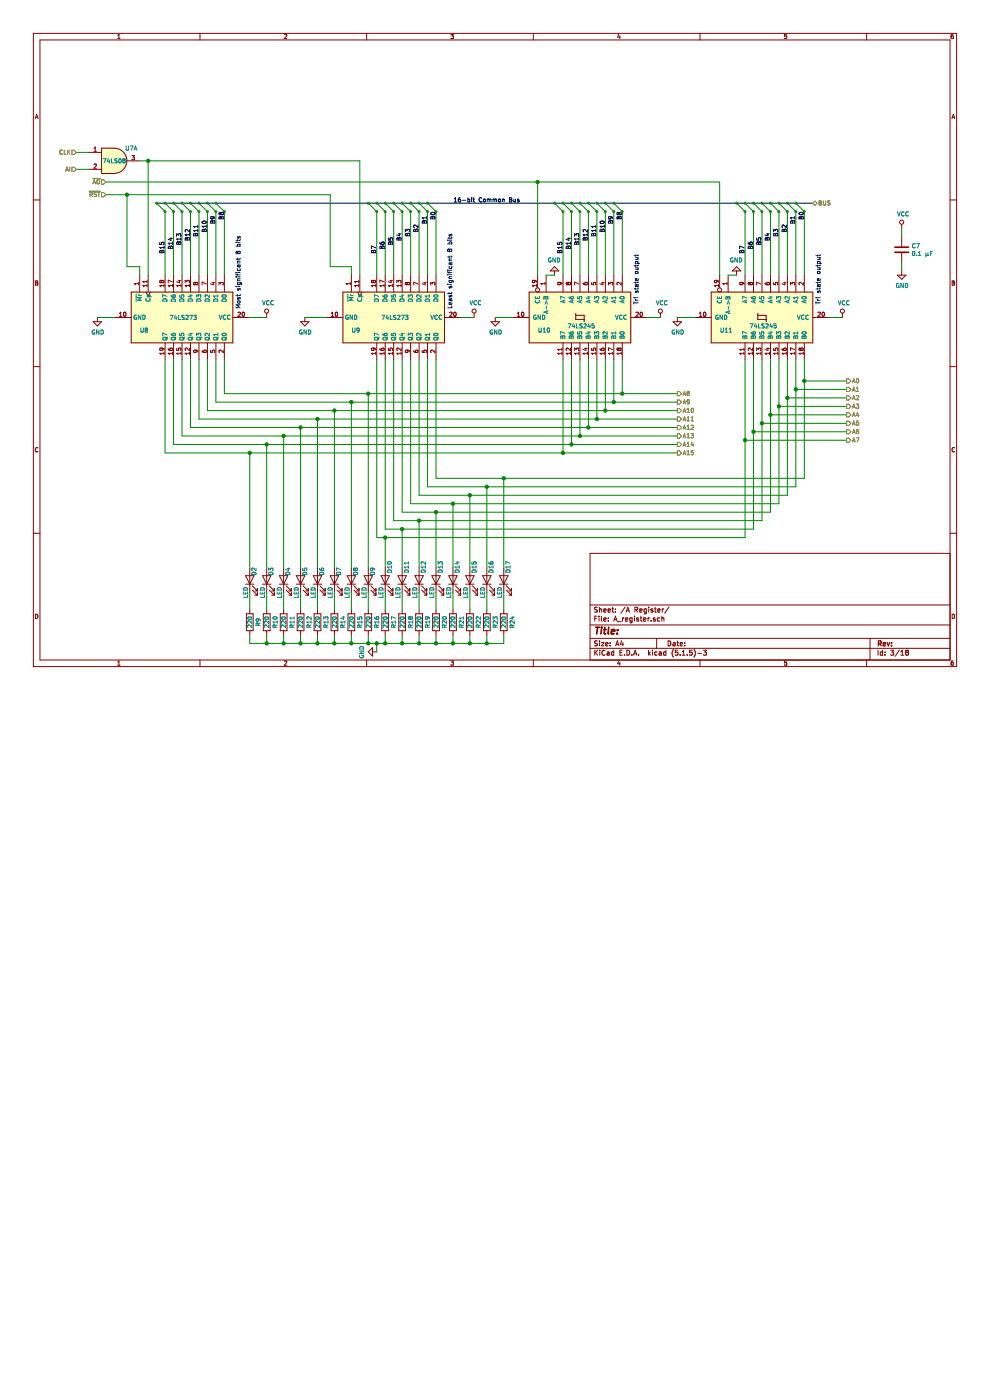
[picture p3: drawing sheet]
EESchema Schematic File Version 4
EELAYER 30 0
EELAYER END
$Descr A4 11693 8268
encoding utf-8
Sheet 3 18
Title ""
Date ""
Rev ""
Comp ""
Comment1 ""
Comment2 ""
Comment3 ""
Comment4 ""
$EndDescr
$Comp
L 74xx:74LS273 U8
U 1 1
P 2150 3750
AR Path="/5E3CB2C3/5E3CE03A" Ref="U8"  Part="1" 
AR Path="/5E60DA07/5E3CE03A" Ref="U?"  Part="1" 
AR Path="/5E60DA07/5E62AFFD/5E3CE03A" Ref="U?"  Part="1" 
F 0 "U8" V 2300 3250 50  0000 L CNN
F 1 "74LS273" V 2150 3600 50  0000 L CNN
F 2 "" H 2150 3750 50  0001 C CNN
F 3 "http://www.ti.com/lit/gpn/sn74LS273" H 2150 3750 50  0001 C CNN
	1    2150 3750
	0    1    1    0   
$EndComp
$Comp
L 74xx:74LS273 U9
U 1 1
P 4650 3750
AR Path="/5E3CB2C3/5E3CEA12" Ref="U9"  Part="1" 
AR Path="/5E60DA07/5E3CEA12" Ref="U?"  Part="1" 
AR Path="/5E60DA07/5E62AFFD/5E3CEA12" Ref="U?"  Part="1" 
F 0 "U9" V 4800 3250 50  0000 L CNN
F 1 "74LS273" V 4650 3600 50  0000 L CNN
F 2 "" H 4650 3750 50  0001 C CNN
F 3 "http://www.ti.com/lit/gpn/sn74LS273" H 4650 3750 50  0001 C CNN
	1    4650 3750
	0    1    1    0   
$EndComp
$Comp
L 74xx:74LS08 U7
U 1 1
P 1350 1900
AR Path="/5E3CB2C3/5E628E2B" Ref="U7"  Part="1" 
AR Path="/5E60DA07/5E628E2B" Ref="U?"  Part="1" 
AR Path="/5E60DA07/5E62AFFD/5E628E2B" Ref="U?"  Part="1" 
F 0 "U7" H 1550 2050 50  0000 C CNN
F 1 "74LS08" H 1350 1900 50  0000 C CNN
F 2 "" H 1350 1900 50  0001 C CNN
F 3 "http://www.ti.com/lit/gpn/sn74LS08" H 1350 1900 50  0001 C CNN
	1    1350 1900
	1    0    0    -1  
$EndComp
$Comp
L 74xx:74LS245 U11
U 1 1
P 9000 3750
AR Path="/5E3CB2C3/5E3DA293" Ref="U11"  Part="1" 
AR Path="/5E60DA07/5E3DA293" Ref="U?"  Part="1" 
AR Path="/5E60DA07/5E62AFFD/5E3DA293" Ref="U?"  Part="1" 
F 0 "U11" V 9150 3250 50  0000 L CNN
F 1 "74LS245" V 9100 3600 50  0000 L CNN
F 2 "" H 9000 3750 50  0001 C CNN
F 3 "http://www.ti.com/lit/gpn/sn74LS245" H 9000 3750 50  0001 C CNN
	1    9000 3750
	0    1    1    0   
$EndComp
$Comp
L power:VCC #PWR017
U 1 1
P 3150 3750
AR Path="/5E3CB2C3/5E3DE25D" Ref="#PWR017"  Part="1" 
AR Path="/5E60DA07/5E3DE25D" Ref="#PWR?"  Part="1" 
AR Path="/5E60DA07/5E62AFFD/5E3DE25D" Ref="#PWR?"  Part="1" 
F 0 "#PWR017" H 3150 3600 50  0001 C CNN
F 1 "VCC" H 3167 3923 50  0000 C CNN
F 2 "" H 3150 3750 50  0001 C CNN
F 3 "" H 3150 3750 50  0001 C CNN
	1    3150 3750
	1    0    0    -1  
$EndComp
$Comp
L power:VCC #PWR020
U 1 1
P 5600 3750
AR Path="/5E3CB2C3/5E3DEBAE" Ref="#PWR020"  Part="1" 
AR Path="/5E60DA07/5E3DEBAE" Ref="#PWR?"  Part="1" 
AR Path="/5E60DA07/5E62AFFD/5E3DEBAE" Ref="#PWR?"  Part="1" 
F 0 "#PWR020" H 5600 3600 50  0001 C CNN
F 1 "VCC" H 5617 3923 50  0000 C CNN
F 2 "" H 5600 3750 50  0001 C CNN
F 3 "" H 5600 3750 50  0001 C CNN
	1    5600 3750
	1    0    0    -1  
$EndComp
$Comp
L power:VCC #PWR023
U 1 1
P 7800 3750
AR Path="/5E3CB2C3/5E3DF22D" Ref="#PWR023"  Part="1" 
AR Path="/5E60DA07/5E3DF22D" Ref="#PWR?"  Part="1" 
AR Path="/5E60DA07/5E62AFFD/5E3DF22D" Ref="#PWR?"  Part="1" 
F 0 "#PWR023" H 7800 3600 50  0001 C CNN
F 1 "VCC" H 7817 3923 50  0000 C CNN
F 2 "" H 7800 3750 50  0001 C CNN
F 3 "" H 7800 3750 50  0001 C CNN
	1    7800 3750
	1    0    0    -1  
$EndComp
$Comp
L power:VCC #PWR026
U 1 1
P 9950 3750
AR Path="/5E3CB2C3/5E3E0A3B" Ref="#PWR026"  Part="1" 
AR Path="/5E60DA07/5E3E0A3B" Ref="#PWR?"  Part="1" 
AR Path="/5E60DA07/5E62AFFD/5E3E0A3B" Ref="#PWR?"  Part="1" 
F 0 "#PWR026" H 9950 3600 50  0001 C CNN
F 1 "VCC" H 9967 3923 50  0000 C CNN
F 2 "" H 9950 3750 50  0001 C CNN
F 3 "" H 9950 3750 50  0001 C CNN
	1    9950 3750
	1    0    0    -1  
$EndComp
$Comp
L power:VCC #PWR027
U 1 1
P 10650 2700
AR Path="/5E3CB2C3/5E3E1D24" Ref="#PWR027"  Part="1" 
AR Path="/5E60DA07/5E3E1D24" Ref="#PWR?"  Part="1" 
AR Path="/5E60DA07/5E62AFFD/5E3E1D24" Ref="#PWR?"  Part="1" 
F 0 "#PWR027" H 10650 2550 50  0001 C CNN
F 1 "VCC" H 10667 2873 50  0000 C CNN
F 2 "" H 10650 2700 50  0001 C CNN
F 3 "" H 10650 2700 50  0001 C CNN
	1    10650 2700
	1    0    0    -1  
$EndComp
$Comp
L power:GND #PWR016
U 1 1
P 1150 3750
AR Path="/5E3CB2C3/5E3E2E44" Ref="#PWR016"  Part="1" 
AR Path="/5E60DA07/5E3E2E44" Ref="#PWR?"  Part="1" 
AR Path="/5E60DA07/5E62AFFD/5E3E2E44" Ref="#PWR?"  Part="1" 
F 0 "#PWR016" H 1150 3500 50  0001 C CNN
F 1 "GND" H 1155 3577 50  0000 C CNN
F 2 "" H 1150 3750 50  0001 C CNN
F 3 "" H 1150 3750 50  0001 C CNN
	1    1150 3750
	1    0    0    -1  
$EndComp
$Comp
L power:GND #PWR018
U 1 1
P 3600 3750
AR Path="/5E3CB2C3/5E3E39CA" Ref="#PWR018"  Part="1" 
AR Path="/5E60DA07/5E3E39CA" Ref="#PWR?"  Part="1" 
AR Path="/5E60DA07/5E62AFFD/5E3E39CA" Ref="#PWR?"  Part="1" 
F 0 "#PWR018" H 3600 3500 50  0001 C CNN
F 1 "GND" H 3605 3577 50  0000 C CNN
F 2 "" H 3600 3750 50  0001 C CNN
F 3 "" H 3600 3750 50  0001 C CNN
	1    3600 3750
	1    0    0    -1  
$EndComp
$Comp
L power:GND #PWR021
U 1 1
P 5850 3750
AR Path="/5E3CB2C3/5E3E4509" Ref="#PWR021"  Part="1" 
AR Path="/5E60DA07/5E3E4509" Ref="#PWR?"  Part="1" 
AR Path="/5E60DA07/5E62AFFD/5E3E4509" Ref="#PWR?"  Part="1" 
F 0 "#PWR021" H 5850 3500 50  0001 C CNN
F 1 "GND" H 5855 3577 50  0000 C CNN
F 2 "" H 5850 3750 50  0001 C CNN
F 3 "" H 5850 3750 50  0001 C CNN
	1    5850 3750
	1    0    0    -1  
$EndComp
$Comp
L power:GND #PWR024
U 1 1
P 8000 3750
AR Path="/5E3CB2C3/5E628E39" Ref="#PWR024"  Part="1" 
AR Path="/5E60DA07/5E628E39" Ref="#PWR?"  Part="1" 
AR Path="/5E60DA07/5E62AFFD/5E628E39" Ref="#PWR?"  Part="1" 
F 0 "#PWR024" H 8000 3500 50  0001 C CNN
F 1 "GND" H 8005 3577 50  0000 C CNN
F 2 "" H 8000 3750 50  0001 C CNN
F 3 "" H 8000 3750 50  0001 C CNN
	1    8000 3750
	1    0    0    -1  
$EndComp
$Comp
L power:GND #PWR028
U 1 1
P 10650 3200
AR Path="/5E3CB2C3/5E628E3A" Ref="#PWR028"  Part="1" 
AR Path="/5E60DA07/5E628E3A" Ref="#PWR?"  Part="1" 
AR Path="/5E60DA07/5E62AFFD/5E628E3A" Ref="#PWR?"  Part="1" 
F 0 "#PWR028" H 10650 2950 50  0001 C CNN
F 1 "GND" H 10655 3027 50  0000 C CNN
F 2 "" H 10650 3200 50  0001 C CNN
F 3 "" H 10650 3200 50  0001 C CNN
	1    10650 3200
	1    0    0    -1  
$EndComp
$Comp
L Device:C C7
U 1 1
P 10650 2950
AR Path="/5E3CB2C3/5E628E3B" Ref="C7"  Part="1" 
AR Path="/5E60DA07/5E628E3B" Ref="C?"  Part="1" 
AR Path="/5E60DA07/5E62AFFD/5E628E3B" Ref="C?"  Part="1" 
F 0 "C7" H 10765 2996 50  0000 L CNN
F 1 "0.1 μF" H 10765 2905 50  0000 L CNN
F 2 "" H 10688 2800 50  0001 C CNN
F 3 "~" H 10650 2950 50  0001 C CNN
	1    10650 2950
	1    0    0    -1  
$EndComp
Wire Wire Line
	10650 3200 10650 3100
Wire Wire Line
	10650 2800 10650 2700
Wire Wire Line
	9800 3750 9950 3750
Wire Wire Line
	8200 3750 8000 3750
Wire Wire Line
	7800 3750 7650 3750
Wire Wire Line
	6050 3750 5850 3750
Wire Wire Line
	5600 3750 5450 3750
Wire Wire Line
	3850 3750 3600 3750
Wire Wire Line
	3150 3750 2950 3750
Wire Wire Line
	1350 3750 1150 3750
Entry Wire Line
	4350 2400 4450 2500
Entry Wire Line
	4450 2400 4550 2500
Entry Wire Line
	4550 2400 4650 2500
Entry Wire Line
	4650 2400 4750 2500
Entry Wire Line
	4750 2400 4850 2500
Entry Wire Line
	4850 2400 4950 2500
Entry Wire Line
	4950 2400 5050 2500
Entry Wire Line
	5050 2400 5150 2500
Entry Wire Line
	1850 2400 1950 2500
Entry Wire Line
	2050 2400 2150 2500
Entry Wire Line
	2150 2400 2250 2500
Entry Wire Line
	1950 2400 2050 2500
Entry Wire Line
	2250 2400 2350 2500
Entry Wire Line
	2350 2400 2450 2500
Entry Wire Line
	2450 2400 2550 2500
Entry Wire Line
	2550 2400 2650 2500
Wire Wire Line
	4450 2500 4450 3250
Wire Wire Line
	4550 2500 4550 3250
Wire Wire Line
	4650 2500 4650 3250
Wire Wire Line
	4750 2500 4750 3250
Wire Wire Line
	4850 2500 4850 3250
Wire Wire Line
	4950 2500 4950 3250
Wire Wire Line
	5050 2500 5050 3250
Wire Wire Line
	5150 2500 5150 3250
Text Label 5150 2600 1    50   ~ 0
B0
Text Label 5050 2650 1    50   ~ 0
B1
Text Label 4950 2750 1    50   ~ 0
B2
Text Label 4850 2800 1    50   ~ 0
B3
Text Label 4750 2850 1    50   ~ 0
B4
Text Label 4650 2900 1    50   ~ 0
B5
Text Label 4550 2950 1    50   ~ 0
B6
Text Label 4450 3000 1    50   ~ 0
B7
Text Notes 5350 2400 0    50   ~ 10
16-bit Common Bus
Wire Wire Line
	1950 2500 1950 3250
Wire Wire Line
	2050 2500 2050 3250
Wire Wire Line
	2150 2500 2150 3250
Wire Wire Line
	2250 2500 2250 3250
Wire Wire Line
	2350 2500 2350 3250
Wire Wire Line
	2450 2500 2450 3250
Wire Wire Line
	2550 2500 2550 3250
Wire Wire Line
	2650 2500 2650 3250
Text Label 2650 2600 1    50   ~ 0
B8
Text Label 2550 2650 1    50   ~ 0
B9
Text Label 2450 2750 1    50   ~ 0
B10
Text Label 2350 2800 1    50   ~ 0
B11
Text Label 2250 2850 1    50   ~ 0
B12
Text Label 2150 2900 1    50   ~ 0
B13
Text Label 2050 2950 1    50   ~ 0
B14
Text Label 1950 3000 1    50   ~ 0
B15
Text HLabel 900  1800 0    50   Input ~ 0
CLK
Text HLabel 900  2000 0    50   Input ~ 0
AI
Text HLabel 1250 2150 0    50   Input ~ 0
~AO
Text HLabel 1250 2300 0    50   Input ~ 0
~RST
Wire Wire Line
	1250 2300 1500 2300
Wire Wire Line
	1500 2300 1500 3150
Wire Wire Line
	1500 3150 1650 3150
Wire Wire Line
	1650 3150 1650 3250
Wire Wire Line
	1500 2300 3900 2300
Connection ~ 1500 2300
Wire Wire Line
	3900 2300 3900 3150
Wire Wire Line
	3900 3150 4150 3150
Wire Wire Line
	4150 3150 4150 3250
Entry Wire Line
	8700 2400 8800 2500
Entry Wire Line
	8800 2400 8900 2500
Entry Wire Line
	8900 2400 9000 2500
Entry Wire Line
	9000 2400 9100 2500
Entry Wire Line
	9100 2400 9200 2500
Entry Wire Line
	9200 2400 9300 2500
Entry Wire Line
	9300 2400 9400 2500
Entry Wire Line
	9400 2400 9500 2500
Wire Wire Line
	8800 2500 8800 3250
Wire Wire Line
	8900 2500 8900 3250
Wire Wire Line
	9000 2500 9000 3250
Wire Wire Line
	9100 2500 9100 3250
Wire Wire Line
	9200 2500 9200 3250
Wire Wire Line
	9300 2500 9300 3250
Wire Wire Line
	9400 2500 9400 3250
Wire Wire Line
	9500 2500 9500 3250
Text Label 9500 2600 1    50   ~ 0
B0
Text Label 9400 2650 1    50   ~ 0
B1
Text Label 9300 2750 1    50   ~ 0
B2
Text Label 9200 2800 1    50   ~ 0
B3
Text Label 9100 2850 1    50   ~ 0
B4
Text Label 9000 2900 1    50   ~ 0
B5
Text Label 8900 2950 1    50   ~ 0
B6
Text Label 8800 3000 1    50   ~ 0
B7
Entry Wire Line
	6550 2400 6650 2500
Entry Wire Line
	6750 2400 6850 2500
Entry Wire Line
	6850 2400 6950 2500
Entry Wire Line
	6650 2400 6750 2500
Entry Wire Line
	6950 2400 7050 2500
Entry Wire Line
	7050 2400 7150 2500
Entry Wire Line
	7150 2400 7250 2500
Entry Wire Line
	7250 2400 7350 2500
Wire Wire Line
	6650 2500 6650 3250
Wire Wire Line
	6750 2500 6750 3250
Wire Wire Line
	6850 2500 6850 3250
Wire Wire Line
	6950 2500 6950 3250
Wire Wire Line
	7050 2500 7050 3250
Wire Wire Line
	7150 2500 7150 3250
Wire Wire Line
	7250 2500 7250 3250
Wire Wire Line
	7350 2500 7350 3250
Text Label 7350 2600 1    50   ~ 0
B8
Text Label 7250 2650 1    50   ~ 0
B9
Text Label 7150 2750 1    50   ~ 0
B10
Text Label 7050 2800 1    50   ~ 0
B11
Text Label 6950 2850 1    50   ~ 0
B12
Text Label 6850 2900 1    50   ~ 0
B13
Text Label 6750 2950 1    50   ~ 0
B14
Text Label 6650 3000 1    50   ~ 0
B15
Wire Wire Line
	2650 4250 2650 4650
Wire Wire Line
	2550 4250 2550 4750
Wire Wire Line
	2450 4250 2450 4850
Wire Wire Line
	2350 4250 2350 4950
Wire Wire Line
	7050 4950 7050 4250
Wire Wire Line
	2250 4250 2250 5050
Wire Wire Line
	2250 5050 3550 5050
Wire Wire Line
	6950 5050 6950 4250
Wire Wire Line
	2150 4250 2150 5150
Wire Wire Line
	2150 5150 3350 5150
Wire Wire Line
	6850 5150 6850 4250
Wire Wire Line
	2050 4250 2050 5250
Wire Wire Line
	2050 5250 3150 5250
Wire Wire Line
	6750 5250 6750 4250
Wire Wire Line
	1950 4250 1950 5350
Wire Wire Line
	1950 5350 2950 5350
Wire Wire Line
	6650 5350 6650 4250
Wire Wire Line
	5150 4250 5150 5650
Wire Wire Line
	5050 4250 5050 5750
Wire Wire Line
	9400 5750 9400 4600
Wire Wire Line
	4950 4250 4950 5850
Wire Wire Line
	4950 5850 5550 5850
Wire Wire Line
	9300 5850 9300 4700
Wire Wire Line
	4850 4250 4850 5950
Wire Wire Line
	9200 5950 9200 4800
Wire Wire Line
	4750 4250 4750 6050
Wire Wire Line
	9100 6050 9100 4900
Wire Wire Line
	4650 4250 4650 6150
Wire Wire Line
	9000 6150 9000 5000
Wire Wire Line
	4550 4250 4550 6250
Wire Wire Line
	8900 6250 8900 5100
Wire Wire Line
	4450 4250 4450 6350
Wire Wire Line
	4450 6350 4550 6350
Wire Wire Line
	8800 6350 8800 5200
$Comp
L power:GND #PWR022
U 1 1
P 6550 3250
AR Path="/5E3CB2C3/5E628E3C" Ref="#PWR022"  Part="1" 
AR Path="/5E60DA07/5E628E3C" Ref="#PWR?"  Part="1" 
AR Path="/5E60DA07/5E62AFFD/5E628E3C" Ref="#PWR?"  Part="1" 
F 0 "#PWR022" H 6550 3000 50  0001 C CNN
F 1 "GND" H 6555 3077 50  0000 C CNN
F 2 "" H 6550 3250 50  0001 C CNN
F 3 "" H 6550 3250 50  0001 C CNN
	1    6550 3250
	-1   0    0    1   
$EndComp
Wire Wire Line
	6450 3250 6550 3250
$Comp
L power:GND #PWR025
U 1 1
P 8700 3250
AR Path="/5E3CB2C3/5E628E3D" Ref="#PWR025"  Part="1" 
AR Path="/5E60DA07/5E628E3D" Ref="#PWR?"  Part="1" 
AR Path="/5E60DA07/5E62AFFD/5E628E3D" Ref="#PWR?"  Part="1" 
F 0 "#PWR025" H 8700 3000 50  0001 C CNN
F 1 "GND" H 8705 3077 50  0000 C CNN
F 2 "" H 8700 3250 50  0001 C CNN
F 3 "" H 8700 3250 50  0001 C CNN
	1    8700 3250
	-1   0    0    1   
$EndComp
Wire Wire Line
	8600 3250 8700 3250
Text Notes 2850 3650 1    50   ~ 0
Most significant 8 bits
Text Notes 5350 3650 1    50   ~ 0
Least significant 8 bits
Text Notes 7550 3600 1    50   ~ 0
Tri state output
$Comp
L 74xx:74LS245 U10
U 1 1
P 6850 3750
AR Path="/5E3CB2C3/5E3D8D81" Ref="U10"  Part="1" 
AR Path="/5E60DA07/5E3D8D81" Ref="U?"  Part="1" 
AR Path="/5E60DA07/5E62AFFD/5E3D8D81" Ref="U?"  Part="1" 
F 0 "U10" V 7000 3250 50  0000 L CNN
F 1 "74LS245" V 6950 3600 50  0000 L CNN
F 2 "" H 6850 3750 50  0001 C CNN
F 3 "http://www.ti.com/lit/gpn/sn74LS245" H 6850 3750 50  0001 C CNN
	1    6850 3750
	0    1    1    0   
$EndComp
Text Notes 9700 3600 1    50   ~ 0
Tri state output
Wire Wire Line
	2350 4950 3750 4950
Wire Wire Line
	2450 4850 3950 4850
Wire Wire Line
	2550 4750 4150 4750
Wire Wire Line
	2650 4650 4350 4650
Wire Wire Line
	3150 7600 3350 7600
Connection ~ 3150 7600
Wire Wire Line
	3150 7500 3150 7600
Wire Wire Line
	3350 7600 3550 7600
Connection ~ 3350 7600
Wire Wire Line
	3350 7500 3350 7600
Wire Wire Line
	3550 7600 3750 7600
Connection ~ 3550 7600
Wire Wire Line
	3550 7500 3550 7600
Wire Wire Line
	3750 7600 3950 7600
Connection ~ 3750 7600
Wire Wire Line
	3750 7500 3750 7600
Wire Wire Line
	3950 7600 4150 7600
Connection ~ 3950 7600
Wire Wire Line
	3950 7500 3950 7600
Wire Wire Line
	4150 7600 4350 7600
Connection ~ 4150 7600
Wire Wire Line
	2950 7600 3150 7600
Wire Wire Line
	4150 7500 4150 7600
Wire Wire Line
	4350 7600 4450 7600
Connection ~ 4350 7600
Wire Wire Line
	4350 7500 4350 7600
Wire Wire Line
	4550 7600 4450 7600
Connection ~ 4550 7600
Wire Wire Line
	4550 7500 4550 7600
Wire Wire Line
	4750 7600 4550 7600
Connection ~ 4750 7600
Wire Wire Line
	4750 7500 4750 7600
Wire Wire Line
	4950 7600 4750 7600
Connection ~ 4950 7600
Wire Wire Line
	4950 7500 4950 7600
Wire Wire Line
	5150 7600 4950 7600
Connection ~ 5150 7600
Wire Wire Line
	5150 7500 5150 7600
Wire Wire Line
	5350 7600 5150 7600
Connection ~ 5350 7600
Wire Wire Line
	5350 7500 5350 7600
Wire Wire Line
	5550 7600 5350 7600
Connection ~ 5550 7600
Wire Wire Line
	5550 7500 5550 7600
Wire Wire Line
	5750 7600 5550 7600
Connection ~ 5750 7600
Wire Wire Line
	5750 7500 5750 7600
Connection ~ 4450 7600
Wire Wire Line
	5950 7600 5750 7600
Wire Wire Line
	5950 7500 5950 7600
Wire Wire Line
	4450 7600 4450 7700
Wire Wire Line
	2950 7500 2950 7600
$Comp
L power:GND #PWR019
U 1 1
P 4450 7700
AR Path="/5E3CB2C3/5E3CB4C7" Ref="#PWR019"  Part="1" 
AR Path="/5E60DA07/5E3CB4C7" Ref="#PWR?"  Part="1" 
AR Path="/5E60DA07/5E62AFFD/5E3CB4C7" Ref="#PWR?"  Part="1" 
F 0 "#PWR019" H 4450 7450 50  0001 C CNN
F 1 "GND" H 4455 7527 50  0000 C CNN
F 2 "" H 4450 7700 50  0001 C CNN
F 3 "" H 4450 7700 50  0001 C CNN
	1    4450 7700
	0    1    1    0   
$EndComp
Wire Wire Line
	5950 7200 5950 7000
$Comp
L Device:R R24
U 1 1
P 5950 7350
AR Path="/5E3CB2C3/5E3AE450" Ref="R24"  Part="1" 
AR Path="/5E60DA07/5E3AE450" Ref="R?"  Part="1" 
AR Path="/5E60DA07/5E62AFFD/5E3AE450" Ref="R?"  Part="1" 
F 0 "R24" V 6050 7350 50  0000 C CNN
F 1 "220" V 5950 7350 50  0000 C CNN
F 2 "" V 5880 7350 50  0001 C CNN
F 3 "~" H 5950 7350 50  0001 C CNN
	1    5950 7350
	1    0    0    -1  
$EndComp
$Comp
L Device:LED D17
U 1 1
P 5950 6850
AR Path="/5E3CB2C3/5E628E26" Ref="D17"  Part="1" 
AR Path="/5E60DA07/5E628E26" Ref="D?"  Part="1" 
AR Path="/5E60DA07/5E62AFFD/5E628E26" Ref="D?"  Part="1" 
F 0 "D17" H 6100 6800 50  0000 C CNN
F 1 "LED" H 5800 6900 50  0000 C CNN
F 2 "" H 5950 6850 50  0001 C CNN
F 3 "~" H 5950 6850 50  0001 C CNN
	1    5950 6850
	0    -1   -1   0   
$EndComp
Wire Wire Line
	5750 7200 5750 7000
$Comp
L Device:R R23
U 1 1
P 5750 7350
AR Path="/5E3CB2C3/5E628E25" Ref="R23"  Part="1" 
AR Path="/5E60DA07/5E628E25" Ref="R?"  Part="1" 
AR Path="/5E60DA07/5E62AFFD/5E628E25" Ref="R?"  Part="1" 
F 0 "R23" V 5850 7350 50  0000 C CNN
F 1 "220" V 5750 7350 50  0000 C CNN
F 2 "" V 5680 7350 50  0001 C CNN
F 3 "~" H 5750 7350 50  0001 C CNN
	1    5750 7350
	1    0    0    -1  
$EndComp
$Comp
L Device:LED D16
U 1 1
P 5750 6850
AR Path="/5E3CB2C3/5E3A8C90" Ref="D16"  Part="1" 
AR Path="/5E60DA07/5E3A8C90" Ref="D?"  Part="1" 
AR Path="/5E60DA07/5E62AFFD/5E3A8C90" Ref="D?"  Part="1" 
F 0 "D16" H 5900 6800 50  0000 C CNN
F 1 "LED" H 5600 6900 50  0000 C CNN
F 2 "" H 5750 6850 50  0001 C CNN
F 3 "~" H 5750 6850 50  0001 C CNN
	1    5750 6850
	0    -1   -1   0   
$EndComp
Wire Wire Line
	5550 7200 5550 7000
$Comp
L Device:R R22
U 1 1
P 5550 7350
AR Path="/5E3CB2C3/5E3A34B4" Ref="R22"  Part="1" 
AR Path="/5E60DA07/5E3A34B4" Ref="R?"  Part="1" 
AR Path="/5E60DA07/5E62AFFD/5E3A34B4" Ref="R?"  Part="1" 
F 0 "R22" V 5650 7350 50  0000 C CNN
F 1 "220" V 5550 7350 50  0000 C CNN
F 2 "" V 5480 7350 50  0001 C CNN
F 3 "~" H 5550 7350 50  0001 C CNN
	1    5550 7350
	1    0    0    -1  
$EndComp
$Comp
L Device:LED D15
U 1 1
P 5550 6850
AR Path="/5E3CB2C3/5E3A34AE" Ref="D15"  Part="1" 
AR Path="/5E60DA07/5E3A34AE" Ref="D?"  Part="1" 
AR Path="/5E60DA07/5E62AFFD/5E3A34AE" Ref="D?"  Part="1" 
F 0 "D15" H 5700 6800 50  0000 C CNN
F 1 "LED" H 5400 6900 50  0000 C CNN
F 2 "" H 5550 6850 50  0001 C CNN
F 3 "~" H 5550 6850 50  0001 C CNN
	1    5550 6850
	0    -1   -1   0   
$EndComp
Wire Wire Line
	5350 7200 5350 7000
$Comp
L Device:R R21
U 1 1
P 5350 7350
AR Path="/5E3CB2C3/5E39D3EA" Ref="R21"  Part="1" 
AR Path="/5E60DA07/5E39D3EA" Ref="R?"  Part="1" 
AR Path="/5E60DA07/5E62AFFD/5E39D3EA" Ref="R?"  Part="1" 
F 0 "R21" V 5450 7350 50  0000 C CNN
F 1 "220" V 5350 7350 50  0000 C CNN
F 2 "" V 5280 7350 50  0001 C CNN
F 3 "~" H 5350 7350 50  0001 C CNN
	1    5350 7350
	1    0    0    -1  
$EndComp
$Comp
L Device:LED D14
U 1 1
P 5350 6850
AR Path="/5E3CB2C3/5E39D3E4" Ref="D14"  Part="1" 
AR Path="/5E60DA07/5E39D3E4" Ref="D?"  Part="1" 
AR Path="/5E60DA07/5E62AFFD/5E39D3E4" Ref="D?"  Part="1" 
F 0 "D14" H 5500 6800 50  0000 C CNN
F 1 "LED" H 5200 6900 50  0000 C CNN
F 2 "" H 5350 6850 50  0001 C CNN
F 3 "~" H 5350 6850 50  0001 C CNN
	1    5350 6850
	0    -1   -1   0   
$EndComp
Wire Wire Line
	5150 7200 5150 7000
$Comp
L Device:R R20
U 1 1
P 5150 7350
AR Path="/5E3CB2C3/5E397A9F" Ref="R20"  Part="1" 
AR Path="/5E60DA07/5E397A9F" Ref="R?"  Part="1" 
AR Path="/5E60DA07/5E62AFFD/5E397A9F" Ref="R?"  Part="1" 
F 0 "R20" V 5250 7350 50  0000 C CNN
F 1 "220" V 5150 7350 50  0000 C CNN
F 2 "" V 5080 7350 50  0001 C CNN
F 3 "~" H 5150 7350 50  0001 C CNN
	1    5150 7350
	1    0    0    -1  
$EndComp
$Comp
L Device:LED D13
U 1 1
P 5150 6850
AR Path="/5E3CB2C3/5E397A99" Ref="D13"  Part="1" 
AR Path="/5E60DA07/5E397A99" Ref="D?"  Part="1" 
AR Path="/5E60DA07/5E62AFFD/5E397A99" Ref="D?"  Part="1" 
F 0 "D13" H 5300 6800 50  0000 C CNN
F 1 "LED" H 5000 6900 50  0000 C CNN
F 2 "" H 5150 6850 50  0001 C CNN
F 3 "~" H 5150 6850 50  0001 C CNN
	1    5150 6850
	0    -1   -1   0   
$EndComp
Wire Wire Line
	4950 7200 4950 7000
$Comp
L Device:R R19
U 1 1
P 4950 7350
AR Path="/5E3CB2C3/5E3928A1" Ref="R19"  Part="1" 
AR Path="/5E60DA07/5E3928A1" Ref="R?"  Part="1" 
AR Path="/5E60DA07/5E62AFFD/5E3928A1" Ref="R?"  Part="1" 
F 0 "R19" V 5050 7350 50  0000 C CNN
F 1 "220" V 4950 7350 50  0000 C CNN
F 2 "" V 4880 7350 50  0001 C CNN
F 3 "~" H 4950 7350 50  0001 C CNN
	1    4950 7350
	1    0    0    -1  
$EndComp
$Comp
L Device:LED D12
U 1 1
P 4950 6850
AR Path="/5E3CB2C3/5E39289B" Ref="D12"  Part="1" 
AR Path="/5E60DA07/5E39289B" Ref="D?"  Part="1" 
AR Path="/5E60DA07/5E62AFFD/5E39289B" Ref="D?"  Part="1" 
F 0 "D12" H 5100 6800 50  0000 C CNN
F 1 "LED" H 4800 6900 50  0000 C CNN
F 2 "" H 4950 6850 50  0001 C CNN
F 3 "~" H 4950 6850 50  0001 C CNN
	1    4950 6850
	0    -1   -1   0   
$EndComp
Wire Wire Line
	4750 7200 4750 7000
$Comp
L Device:R R18
U 1 1
P 4750 7350
AR Path="/5E3CB2C3/5E38D5B9" Ref="R18"  Part="1" 
AR Path="/5E60DA07/5E38D5B9" Ref="R?"  Part="1" 
AR Path="/5E60DA07/5E62AFFD/5E38D5B9" Ref="R?"  Part="1" 
F 0 "R18" V 4850 7350 50  0000 C CNN
F 1 "220" V 4750 7350 50  0000 C CNN
F 2 "" V 4680 7350 50  0001 C CNN
F 3 "~" H 4750 7350 50  0001 C CNN
	1    4750 7350
	1    0    0    -1  
$EndComp
$Comp
L Device:LED D11
U 1 1
P 4750 6850
AR Path="/5E3CB2C3/5E628E1A" Ref="D11"  Part="1" 
AR Path="/5E60DA07/5E628E1A" Ref="D?"  Part="1" 
AR Path="/5E60DA07/5E62AFFD/5E628E1A" Ref="D?"  Part="1" 
F 0 "D11" H 4900 6800 50  0000 C CNN
F 1 "LED" H 4600 6900 50  0000 C CNN
F 2 "" H 4750 6850 50  0001 C CNN
F 3 "~" H 4750 6850 50  0001 C CNN
	1    4750 6850
	0    -1   -1   0   
$EndComp
Wire Wire Line
	4550 7200 4550 7000
$Comp
L Device:R R17
U 1 1
P 4550 7350
AR Path="/5E3CB2C3/5E628E19" Ref="R17"  Part="1" 
AR Path="/5E60DA07/5E628E19" Ref="R?"  Part="1" 
AR Path="/5E60DA07/5E62AFFD/5E628E19" Ref="R?"  Part="1" 
F 0 "R17" V 4650 7350 50  0000 C CNN
F 1 "220" V 4550 7350 50  0000 C CNN
F 2 "" V 4480 7350 50  0001 C CNN
F 3 "~" H 4550 7350 50  0001 C CNN
	1    4550 7350
	1    0    0    -1  
$EndComp
$Comp
L Device:LED D10
U 1 1
P 4550 6850
AR Path="/5E3CB2C3/5E628E18" Ref="D10"  Part="1" 
AR Path="/5E60DA07/5E628E18" Ref="D?"  Part="1" 
AR Path="/5E60DA07/5E62AFFD/5E628E18" Ref="D?"  Part="1" 
F 0 "D10" H 4700 6800 50  0000 C CNN
F 1 "LED" H 4400 6900 50  0000 C CNN
F 2 "" H 4550 6850 50  0001 C CNN
F 3 "~" H 4550 6850 50  0001 C CNN
	1    4550 6850
	0    -1   -1   0   
$EndComp
Wire Wire Line
	4350 7200 4350 7000
$Comp
L Device:R R16
U 1 1
P 4350 7350
AR Path="/5E3CB2C3/5E628E17" Ref="R16"  Part="1" 
AR Path="/5E60DA07/5E628E17" Ref="R?"  Part="1" 
AR Path="/5E60DA07/5E62AFFD/5E628E17" Ref="R?"  Part="1" 
F 0 "R16" V 4450 7350 50  0000 C CNN
F 1 "220" V 4350 7350 50  0000 C CNN
F 2 "" V 4280 7350 50  0001 C CNN
F 3 "~" H 4350 7350 50  0001 C CNN
	1    4350 7350
	1    0    0    -1  
$EndComp
$Comp
L Device:LED D9
U 1 1
P 4350 6850
AR Path="/5E3CB2C3/5E382F81" Ref="D9"  Part="1" 
AR Path="/5E60DA07/5E382F81" Ref="D?"  Part="1" 
AR Path="/5E60DA07/5E62AFFD/5E382F81" Ref="D?"  Part="1" 
F 0 "D9" H 4450 6800 50  0000 C CNN
F 1 "LED" H 4200 6900 50  0000 C CNN
F 2 "" H 4350 6850 50  0001 C CNN
F 3 "~" H 4350 6850 50  0001 C CNN
	1    4350 6850
	0    -1   -1   0   
$EndComp
Wire Wire Line
	4150 7200 4150 7000
$Comp
L Device:R R15
U 1 1
P 4150 7350
AR Path="/5E3CB2C3/5E37DF8C" Ref="R15"  Part="1" 
AR Path="/5E60DA07/5E37DF8C" Ref="R?"  Part="1" 
AR Path="/5E60DA07/5E62AFFD/5E37DF8C" Ref="R?"  Part="1" 
F 0 "R15" V 4250 7350 50  0000 C CNN
F 1 "220" V 4150 7350 50  0000 C CNN
F 2 "" V 4080 7350 50  0001 C CNN
F 3 "~" H 4150 7350 50  0001 C CNN
	1    4150 7350
	1    0    0    -1  
$EndComp
$Comp
L Device:LED D8
U 1 1
P 4150 6850
AR Path="/5E3CB2C3/5E37DF86" Ref="D8"  Part="1" 
AR Path="/5E60DA07/5E37DF86" Ref="D?"  Part="1" 
AR Path="/5E60DA07/5E62AFFD/5E37DF86" Ref="D?"  Part="1" 
F 0 "D8" H 4250 6800 50  0000 C CNN
F 1 "LED" H 4000 6900 50  0000 C CNN
F 2 "" H 4150 6850 50  0001 C CNN
F 3 "~" H 4150 6850 50  0001 C CNN
	1    4150 6850
	0    -1   -1   0   
$EndComp
Wire Wire Line
	3950 7200 3950 7000
$Comp
L Device:R R14
U 1 1
P 3950 7350
AR Path="/5E3CB2C3/5E378FDD" Ref="R14"  Part="1" 
AR Path="/5E60DA07/5E378FDD" Ref="R?"  Part="1" 
AR Path="/5E60DA07/5E62AFFD/5E378FDD" Ref="R?"  Part="1" 
F 0 "R14" V 4050 7350 50  0000 C CNN
F 1 "220" V 3950 7350 50  0000 C CNN
F 2 "" V 3880 7350 50  0001 C CNN
F 3 "~" H 3950 7350 50  0001 C CNN
	1    3950 7350
	1    0    0    -1  
$EndComp
$Comp
L Device:LED D7
U 1 1
P 3950 6850
AR Path="/5E3CB2C3/5E378FD7" Ref="D7"  Part="1" 
AR Path="/5E60DA07/5E378FD7" Ref="D?"  Part="1" 
AR Path="/5E60DA07/5E62AFFD/5E378FD7" Ref="D?"  Part="1" 
F 0 "D7" H 4050 6800 50  0000 C CNN
F 1 "LED" H 3800 6900 50  0000 C CNN
F 2 "" H 3950 6850 50  0001 C CNN
F 3 "~" H 3950 6850 50  0001 C CNN
	1    3950 6850
	0    -1   -1   0   
$EndComp
Wire Wire Line
	3750 7200 3750 7000
$Comp
L Device:R R13
U 1 1
P 3750 7350
AR Path="/5E3CB2C3/5E37411B" Ref="R13"  Part="1" 
AR Path="/5E60DA07/5E37411B" Ref="R?"  Part="1" 
AR Path="/5E60DA07/5E62AFFD/5E37411B" Ref="R?"  Part="1" 
F 0 "R13" V 3850 7350 50  0000 C CNN
F 1 "220" V 3750 7350 50  0000 C CNN
F 2 "" V 3680 7350 50  0001 C CNN
F 3 "~" H 3750 7350 50  0001 C CNN
	1    3750 7350
	1    0    0    -1  
$EndComp
$Comp
L Device:LED D6
U 1 1
P 3750 6850
AR Path="/5E3CB2C3/5E374115" Ref="D6"  Part="1" 
AR Path="/5E60DA07/5E374115" Ref="D?"  Part="1" 
AR Path="/5E60DA07/5E62AFFD/5E374115" Ref="D?"  Part="1" 
F 0 "D6" H 3850 6800 50  0000 C CNN
F 1 "LED" H 3600 6900 50  0000 C CNN
F 2 "" H 3750 6850 50  0001 C CNN
F 3 "~" H 3750 6850 50  0001 C CNN
	1    3750 6850
	0    -1   -1   0   
$EndComp
Wire Wire Line
	3550 7200 3550 7000
$Comp
L Device:R R12
U 1 1
P 3550 7350
AR Path="/5E3CB2C3/5E628E0F" Ref="R12"  Part="1" 
AR Path="/5E60DA07/5E628E0F" Ref="R?"  Part="1" 
AR Path="/5E60DA07/5E62AFFD/5E628E0F" Ref="R?"  Part="1" 
F 0 "R12" V 3650 7350 50  0000 C CNN
F 1 "220" V 3550 7350 50  0000 C CNN
F 2 "" V 3480 7350 50  0001 C CNN
F 3 "~" H 3550 7350 50  0001 C CNN
	1    3550 7350
	1    0    0    -1  
$EndComp
$Comp
L Device:LED D5
U 1 1
P 3550 6850
AR Path="/5E3CB2C3/5E628E0E" Ref="D5"  Part="1" 
AR Path="/5E60DA07/5E628E0E" Ref="D?"  Part="1" 
AR Path="/5E60DA07/5E62AFFD/5E628E0E" Ref="D?"  Part="1" 
F 0 "D5" H 3650 6800 50  0000 C CNN
F 1 "LED" H 3400 6900 50  0000 C CNN
F 2 "" H 3550 6850 50  0001 C CNN
F 3 "~" H 3550 6850 50  0001 C CNN
	1    3550 6850
	0    -1   -1   0   
$EndComp
Wire Wire Line
	3350 7200 3350 7000
$Comp
L Device:R R11
U 1 1
P 3350 7350
AR Path="/5E3CB2C3/5E628E0D" Ref="R11"  Part="1" 
AR Path="/5E60DA07/5E628E0D" Ref="R?"  Part="1" 
AR Path="/5E60DA07/5E62AFFD/5E628E0D" Ref="R?"  Part="1" 
F 0 "R11" V 3450 7350 50  0000 C CNN
F 1 "220" V 3350 7350 50  0000 C CNN
F 2 "" V 3280 7350 50  0001 C CNN
F 3 "~" H 3350 7350 50  0001 C CNN
	1    3350 7350
	1    0    0    -1  
$EndComp
$Comp
L Device:LED D4
U 1 1
P 3350 6850
AR Path="/5E3CB2C3/5E628E0C" Ref="D4"  Part="1" 
AR Path="/5E60DA07/5E628E0C" Ref="D?"  Part="1" 
AR Path="/5E60DA07/5E62AFFD/5E628E0C" Ref="D?"  Part="1" 
F 0 "D4" H 3450 6800 50  0000 C CNN
F 1 "LED" H 3200 6900 50  0000 C CNN
F 2 "" H 3350 6850 50  0001 C CNN
F 3 "~" H 3350 6850 50  0001 C CNN
	1    3350 6850
	0    -1   -1   0   
$EndComp
Wire Wire Line
	3150 7200 3150 7000
$Comp
L Device:R R10
U 1 1
P 3150 7350
AR Path="/5E3CB2C3/5E36572F" Ref="R10"  Part="1" 
AR Path="/5E60DA07/5E36572F" Ref="R?"  Part="1" 
AR Path="/5E60DA07/5E62AFFD/5E36572F" Ref="R?"  Part="1" 
F 0 "R10" V 3250 7350 50  0000 C CNN
F 1 "220" V 3150 7350 50  0000 C CNN
F 2 "" V 3080 7350 50  0001 C CNN
F 3 "~" H 3150 7350 50  0001 C CNN
	1    3150 7350
	1    0    0    -1  
$EndComp
$Comp
L Device:LED D3
U 1 1
P 3150 6850
AR Path="/5E3CB2C3/5E365729" Ref="D3"  Part="1" 
AR Path="/5E60DA07/5E365729" Ref="D?"  Part="1" 
AR Path="/5E60DA07/5E62AFFD/5E365729" Ref="D?"  Part="1" 
F 0 "D3" H 3250 6800 50  0000 C CNN
F 1 "LED" H 3000 6900 50  0000 C CNN
F 2 "" H 3150 6850 50  0001 C CNN
F 3 "~" H 3150 6850 50  0001 C CNN
	1    3150 6850
	0    -1   -1   0   
$EndComp
Wire Wire Line
	2950 7200 2950 7000
$Comp
L Device:R R9
U 1 1
P 2950 7350
AR Path="/5E3CB2C3/5E33C546" Ref="R9"  Part="1" 
AR Path="/5E60DA07/5E33C546" Ref="R?"  Part="1" 
AR Path="/5E60DA07/5E62AFFD/5E33C546" Ref="R?"  Part="1" 
F 0 "R9" V 3050 7350 50  0000 C CNN
F 1 "220" V 2950 7350 50  0000 C CNN
F 2 "" V 2880 7350 50  0001 C CNN
F 3 "~" H 2950 7350 50  0001 C CNN
	1    2950 7350
	1    0    0    -1  
$EndComp
$Comp
L Device:LED D2
U 1 1
P 2950 6850
AR Path="/5E3CB2C3/5E33B5AB" Ref="D2"  Part="1" 
AR Path="/5E60DA07/5E33B5AB" Ref="D?"  Part="1" 
AR Path="/5E60DA07/5E62AFFD/5E33B5AB" Ref="D?"  Part="1" 
F 0 "D2" H 3050 6800 50  0000 C CNN
F 1 "LED" H 2800 6900 50  0000 C CNN
F 2 "" H 2950 6850 50  0001 C CNN
F 3 "~" H 2950 6850 50  0001 C CNN
	1    2950 6850
	0    -1   -1   0   
$EndComp
Wire Wire Line
	4350 6700 4350 4650
Connection ~ 4350 4650
Wire Wire Line
	4350 4650 7350 4650
Wire Wire Line
	4150 4750 4150 6700
Connection ~ 4150 4750
Wire Wire Line
	4150 4750 7250 4750
Wire Wire Line
	3950 6700 3950 4850
Connection ~ 3950 4850
Wire Wire Line
	3950 4850 7150 4850
Wire Wire Line
	3750 4950 3750 6700
Connection ~ 3750 4950
Wire Wire Line
	3750 4950 7050 4950
Wire Wire Line
	3550 5050 3550 6700
Connection ~ 3550 5050
Wire Wire Line
	3550 5050 6950 5050
Wire Wire Line
	3350 5150 3350 6700
Connection ~ 3350 5150
Wire Wire Line
	3350 5150 6850 5150
Wire Wire Line
	3150 6700 3150 5250
Connection ~ 3150 5250
Wire Wire Line
	3150 5250 6750 5250
Wire Wire Line
	2950 5350 2950 6700
Connection ~ 2950 5350
Wire Wire Line
	2950 5350 6650 5350
Wire Wire Line
	4550 6700 4550 6350
Connection ~ 4550 6350
Wire Wire Line
	4550 6350 8800 6350
Wire Wire Line
	4750 6700 4750 6250
Wire Wire Line
	4550 6250 4750 6250
Connection ~ 4750 6250
Wire Wire Line
	4750 6250 8900 6250
Wire Wire Line
	4950 6700 4950 6150
Wire Wire Line
	4650 6150 4950 6150
Connection ~ 4950 6150
Wire Wire Line
	4950 6150 9000 6150
Wire Wire Line
	5150 6700 5150 6050
Wire Wire Line
	4750 6050 5150 6050
Connection ~ 5150 6050
Wire Wire Line
	5150 6050 9100 6050
Wire Wire Line
	5350 6700 5350 5950
Wire Wire Line
	4850 5950 5350 5950
Connection ~ 5350 5950
Wire Wire Line
	5350 5950 9200 5950
Wire Wire Line
	5550 6700 5550 5850
Connection ~ 5550 5850
Wire Wire Line
	5550 5850 9300 5850
Wire Wire Line
	5750 6700 5750 5750
Wire Wire Line
	5050 5750 5750 5750
Connection ~ 5750 5750
Wire Wire Line
	5750 5750 9400 5750
Wire Wire Line
	5950 6700 5950 5650
Wire Wire Line
	5150 5650 5950 5650
Connection ~ 5950 5650
Wire Wire Line
	5950 5650 9500 5650
Text HLabel 10000 4500 2    50   Output ~ 0
A0
Text HLabel 10000 4600 2    50   Output ~ 0
A1
Text HLabel 10000 4700 2    50   Output ~ 0
A2
Text HLabel 10000 4800 2    50   Output ~ 0
A3
Text HLabel 10000 4900 2    50   Output ~ 0
A4
Text HLabel 10000 5000 2    50   Output ~ 0
A5
Text HLabel 10000 5100 2    50   Output ~ 0
A6
Text HLabel 10000 5200 2    50   Output ~ 0
A7
Wire Wire Line
	9500 4500 10000 4500
Connection ~ 9500 4500
Wire Wire Line
	9500 4500 9500 4250
Wire Wire Line
	9500 5650 9500 4500
Wire Wire Line
	10000 4600 9400 4600
Connection ~ 9400 4600
Wire Wire Line
	9400 4600 9400 4250
Wire Wire Line
	9300 4700 10000 4700
Connection ~ 9300 4700
Wire Wire Line
	9300 4700 9300 4250
Wire Wire Line
	10000 4800 9200 4800
Connection ~ 9200 4800
Wire Wire Line
	9200 4800 9200 4250
Wire Wire Line
	9100 4900 10000 4900
Connection ~ 9100 4900
Wire Wire Line
	9100 4900 9100 4250
Wire Wire Line
	10000 5000 9000 5000
Connection ~ 9000 5000
Wire Wire Line
	9000 5000 9000 4250
Wire Wire Line
	8900 5100 10000 5100
Connection ~ 8900 5100
Wire Wire Line
	8900 5100 8900 4250
Wire Wire Line
	10000 5200 8800 5200
Connection ~ 8800 5200
Wire Wire Line
	8800 5200 8800 4250
Text HLabel 8000 4650 2    50   Output ~ 0
A8
Text HLabel 8000 4750 2    50   Output ~ 0
A9
Text HLabel 8000 4850 2    50   Output ~ 0
A10
Text HLabel 8000 4950 2    50   Output ~ 0
A11
Text HLabel 8000 5050 2    50   Output ~ 0
A12
Text HLabel 8000 5150 2    50   Output ~ 0
A13
Text HLabel 8000 5250 2    50   Output ~ 0
A14
Wire Wire Line
	7150 4850 7150 4250
Wire Wire Line
	7250 4750 7250 4250
Wire Wire Line
	7350 4650 7350 4250
Text HLabel 8000 5350 2    50   Output ~ 0
A15
Wire Wire Line
	7350 4650 8000 4650
Connection ~ 7350 4650
Wire Wire Line
	8000 4750 7250 4750
Connection ~ 7250 4750
Wire Wire Line
	7150 4850 8000 4850
Connection ~ 7150 4850
Wire Wire Line
	8000 4950 7050 4950
Connection ~ 7050 4950
Wire Wire Line
	6950 5050 8000 5050
Connection ~ 6950 5050
Wire Wire Line
	8000 5150 6850 5150
Connection ~ 6850 5150
Wire Wire Line
	6750 5250 8000 5250
Connection ~ 6750 5250
Wire Wire Line
	8000 5350 6650 5350
Connection ~ 6650 5350
Wire Wire Line
	1250 2150 6350 2150
Wire Wire Line
	6350 2150 6350 3250
Connection ~ 6350 2150
Wire Wire Line
	8500 2150 8500 3250
Wire Wire Line
	6350 2150 8500 2150
Wire Wire Line
	900  2000 1050 2000
Wire Wire Line
	1650 1900 1750 1900
Wire Wire Line
	1750 1900 1750 3250
Wire Wire Line
	1750 1900 4250 1900
Wire Wire Line
	4250 1900 4250 3250
Connection ~ 1750 1900
Wire Wire Line
	900  1800 1050 1800
Text HLabel 9600 2400 2    50   BiDi ~ 0
BUS
Wire Bus Line
	1850 2400 9600 2400
$EndSCHEMATC
